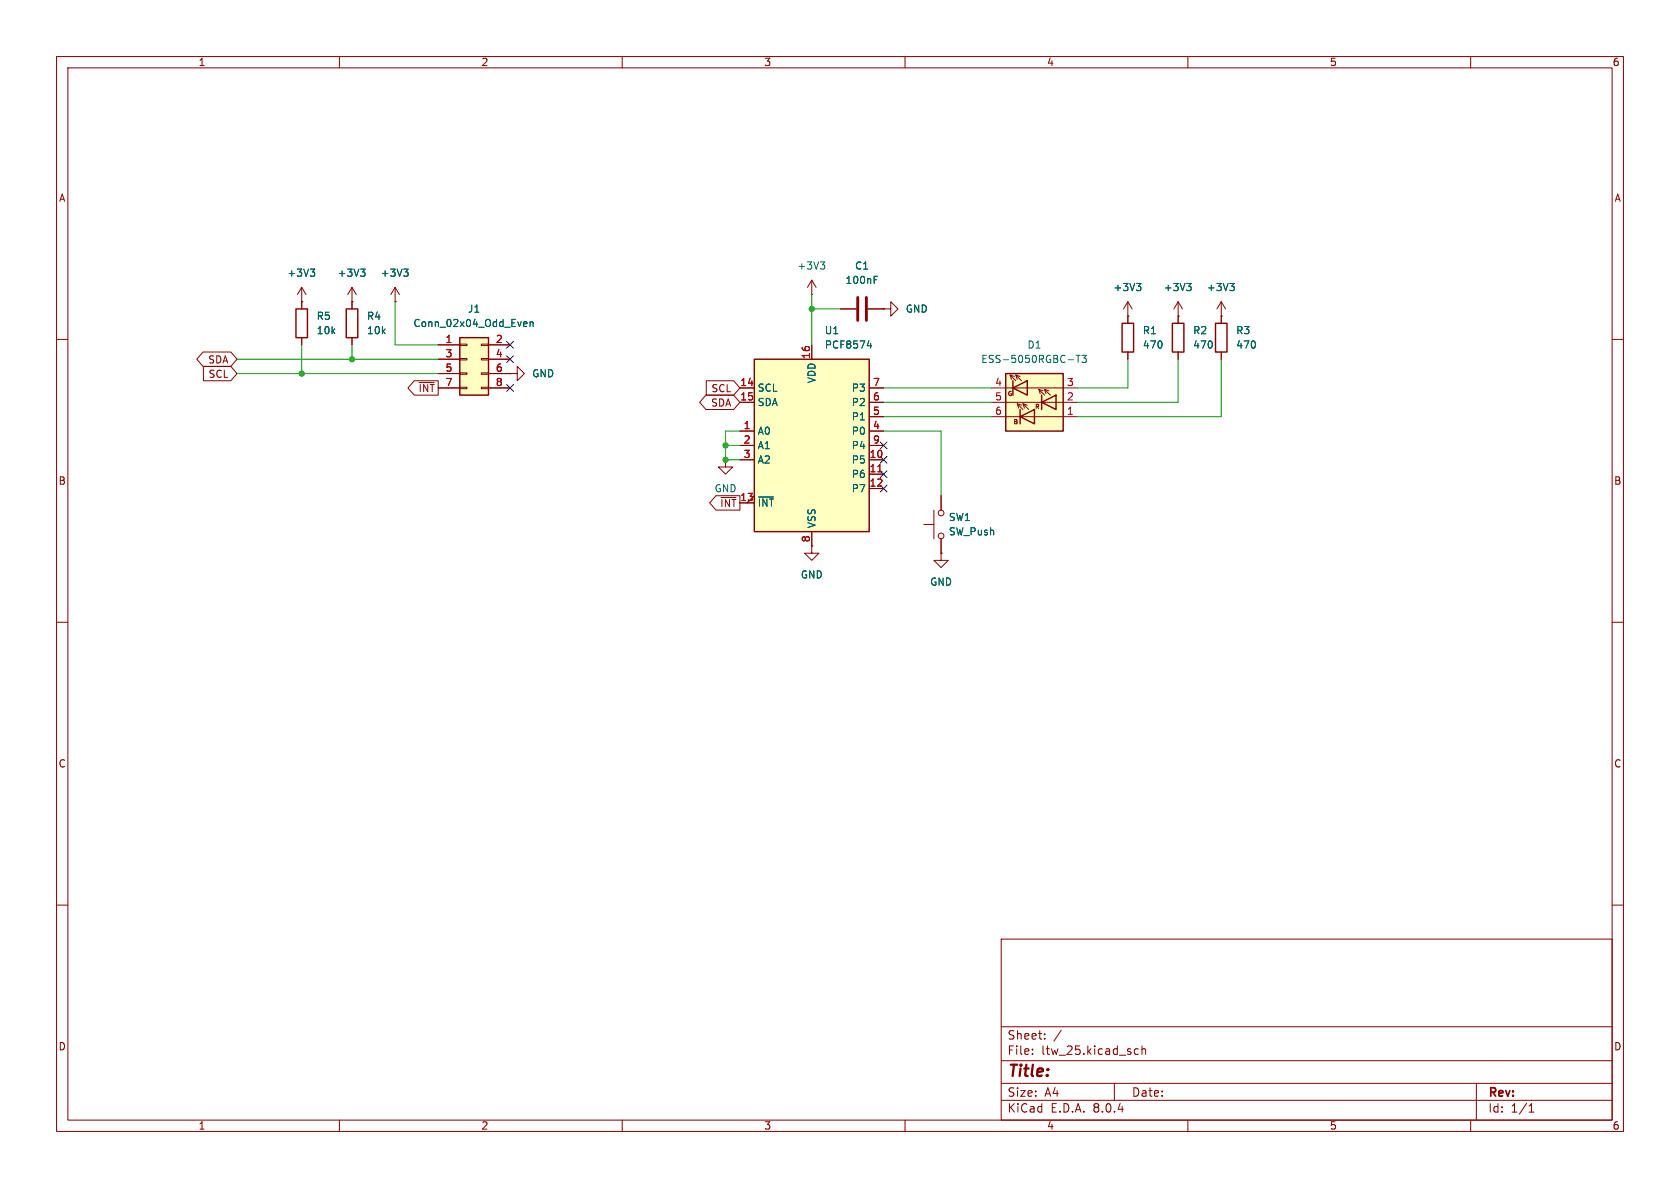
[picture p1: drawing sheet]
<svg xmlns="http://www.w3.org/2000/svg" width="297mm" height="210mm" viewBox="0 0 297 210" stroke-linecap="round" stroke-linejoin="round" font-family="sans-serif">
<g fill="none" stroke="#840000" stroke-width=".18">
<path d="M10 10h277v190h-277zM12 12h273v186h-273zM60 10v2M110 10v2M160 10v2M210 10v2M260 10v2M10 60h2M148.6 54.6h2.8M153.4 54.6h2.8M215.9 55.9v1.3M285 60h2"/>
<path d="M215.9 62.2v1.3M128.3 81.3v1.3h-1.3l1.3 1.2 1.2-1.2h-1.2M128.3 81.3h.1M143.5 96.5v1.3h1.3l-1.3 1.3-1.3-1.3h1.3M143.5 96.5h.1M10 110h2M285 110h2M10 160h2M285 160h2M177 166h108v32h-108zM60 198v2M110 198v2"/>
<path d="M160 198v2M177 194.5h108M177 191.5h108M177 187.5h108M177 181.5h108M182.5 186.3v.1M182.5 185.5v.1M184.7 183.6v.1M184.7 182.8v.1M187.6 182.1l-1.3 2M197 191.5v3M200.5 186.1l.3 .3 .4-.1"/>
<path d="M201.2 185.5l-.4-.1-.3 .3M201.9 185.5l.2-.1 .4 .1v.9M201.9 184.9v1.5M210 198v2M260 198v2M261 191.5v6.5M270.3 196.6h.9M270.3 195.5l.4-.4v1.5"/>
</g>
<path d="M214.9 57.2h2v5h-2z" fill="none" stroke="#840000" stroke-width=".25"/>
<path d="M151.6 52.6v4M153.2 52.6v4" fill="none" stroke="#840000" stroke-width=".51"/>
<path d="M154.5 49.4h.5M154.5 48.8h.7" fill="none" stroke="#006464" stroke-width=".18"/>
<path d="M133.3 63.5h20.4v30.5h-20.4z" fill="#ffffc2"/>
<path d="M198.4 57.2h2v5h-2zM207.3 57.2h2v5h-2zM133.3 63.5h20.4v30.5h-20.4z" fill="none" stroke="#840000" stroke-width=".25"/>
<g fill="none" stroke="#840000" stroke-width=".18">
<path d="M199.4 55.9h.1M199.4 53.3v3.9M199.4 53.3l-.8 1.3M199.4 53.3l.8 1.3M208.3 55.9h.1M208.3 53.3l-.8 1.3M208.3 53.3v3.9M208.3 53.3l.7 1.3M215.9 55.9h.1M215.9 53.3l-.8 1.3M215.9 53.3v2.6M215.9 53.3l.8 1.3"/>
<path d="M130.8 76.2h2.5M130.8 68.6h2.5M130.8 71.1h2.5M130.8 78.7h2.5M143.5 61v2.5M153.7 76.2h2.5M153.7 68.6h2.5M153.7 71.1h2.5M153.7 78.7h2.5M153.7 73.7h2.5M199.4 62.2v1.3M208.3 62.2v1.3"/>
<path d="M130.8 81.3h2.5M130.8 88.9h2.5M133.3 87.6l-1.2 1.3M143.5 94v2.5M153.7 81.3h2.5M153.7 83.8h2.5M153.7 86.4h2.5"/>
</g>
<path d="M155.2 83.4h.7" fill="none" stroke="#a90000" stroke-width=".18"/>
<path d="M200.9 50.1h.8l-.4 .5M201.4 50.6l.3 .2v.3l-.3 .3M209.8 50.1h.8l-.4 .5M210.3 50.6l.3 .2v.3l-.3 .3M217.4 50.1h.8l-.4 .5M218 50.6l.2 .2v.3l-.2 .3M153.3 61.1h.8M153.9 60.7v.8M134.1 87.9h2.6" fill="none" stroke="#006464" stroke-width=".18"/>
<path d="M81.3 59.7h5.1v10.2h-5.1z" fill="#ffffc2"/>
<g fill="none" stroke="#840000" stroke-width=".18">
<path d="M53.3 53.3h.1M53.3 50.8l-.7 1.3M53.3 50.8v3.8M53.3 59.7v1.3M53.3 50.8l.8 1.3M62.2 53.3h.1M62.2 50.8l-.7 1.3M62.2 50.8v3.8M62.2 59.7v1.3M62.2 50.8l.8 1.3M69.8 53.3h.1M69.8 50.8l-.7 1.3"/>
<path d="M69.8 50.8v2.5M69.8 50.8l.8 1.3M143.5 52.1h.1M143.5 49.5l-.8 1.3M143.5 49.5v2.6M143.5 49.5l.8 1.3M77.5 61h3.8M77.5 63.5h3.8M77.5 66h3.8M77.5 68.6h3.8M81.3 68.5h1.2v.2h-1.2zM81.3 65.9h1.2v.3h-1.2z"/>
<path d="M81.3 63.4h1.2v.2h-1.2zM81.3 60.8h1.2v.3h-1.2zM85.1 68.5h1.3v.2h-1.3zM85.1 65.9h1.3v.3h-1.3zM85.1 63.4h1.3v.2h-1.3zM85.1 60.8h1.3v.3h-1.3zM86.4 61h3.8M86.4 63.5h3.8M86.4 66h3.8M86.4 68.6h3.8M90.2 66h1.2v-1.2l1.3 1.2-1.3 1.3v-1.3M90.2 66h.1"/>
<path d="M166.4 97.8v1.3h1.2l-1.2 1.2-1.3-1.2h1.3M166.4 97.8h.1"/>
</g>
<path d="M52.3 54.6h2.1v5.1h-2.1zM61.2 54.6h2v5.1h-2zM81.3 59.7h5.1v10.2h-5.1z" fill="none" stroke="#840000" stroke-width=".25"/>
<path d="M54.9 47.6h.7l-.4 .5M55.4 48.1l.2 .2v.3l-.2 .2M63.7 47.6h.8l-.4 .5M64.3 48.1l.2 .2v.3l-.2 .2M71.4 47.6h.7l-.4 .5M71.9 48.1l.2 .2v.3l-.2 .2M92.7 56.9h.4l.1 .3-.6 .1M93.1 57.7h-.4M93.7 57l.2-.1h.3l.1 .8M93.7 56.9v.8M145 46.3h.8l-.4 .5M145.6 46.8l.2 .2v.3l-.2 .3" fill="none" stroke="#006464" stroke-width=".18"/>
<path d="M177.8 66h10.2v10.2h-10.2z" fill="#ffffc2"/>
<path d="M177.8 66h10.2v10.2h-10.2zM179.1 68.6l2.5-1.3v2.6zM179.1 67.3v2.6M180.3 73.7l2.6-1.3v2.5zM180.3 72.4v2.5M184.1 71.1l2.6-1.2v2.5zM184.1 69.9v2.5" fill="none" stroke="#840000" stroke-width=".25"/>
<g fill="none" stroke="#840000" stroke-width=".18">
<path d="M53.3 53.3h.1M53.3 53.3v1.3M53.3 59.7v1.3M62.2 53.3h.1M62.2 53.3v1.3M62.2 59.7v1.3M69.8 53.3h.1M148.6 54.6h2.8M153.4 54.6h2.8M156.2 54.6h1.3v-1.3l1.2 1.3-1.2 1.3v-1.3M156.2 54.6h.1M199.4 55.9h.1"/>
<path d="M199.4 55.9v1.3M208.3 55.9h.1M208.3 55.9v1.3M215.9 55.9h.1M215.9 55.9v1.3M35.9 62.2h4.9l1.1 1.3-1.1 1.3h-4.9l-1.1-1.3zM36 64.8h4.8l1.1 1.2-1.1 1.3h-4.8zM73.2 67.3h4.3v2.6h-4.3l-1.1-1.3zM74.1 67.6h2.7M77.5 68.6h3.8M77.5 61h3.8M77.5 63.5h3.8"/>
<path d="M77.5 66h3.8M86.4 68.6h3.8M86.4 61h3.8M86.4 63.5h3.8M86.4 66h3.8M90.2 66h.1M124.8 69.8h4.9l1.1 1.3-1.1 1.3h-4.9l-1.1-1.3zM124.9 67.3h4.8l1.1 1.3-1.1 1.3h-4.8zM130.8 71.1h2.5M130.8 68.6h2.5M130.8 76.2h2.5M130.8 78.7h2.5"/>
<path d="M143.5 61v2.5M153.7 73.7h2.5M153.7 71.1h2.5M153.7 68.6h2.5M153.7 76.2h2.5M153.7 78.7h2.5M175.3 73.7h15.2M175.3 71.1h15.2M175.3 68.6h15.2M178.6 66.3l1 1M179.3 66.5l-.7-.2 .2 .8M179.6 66.3l1 1"/>
<path d="M179.8 71.4l1 1M180.3 66.5l-.7-.2 .2 .8M180.6 71.6l-.8-.2 .3 .7M180.8 71.4l1.1 1M181.6 71.6l-.8-.2 .3 .7M183.6 68.8l1.1 1.1M184.4 69.1l-.8-.3 .3 .8M184.7 68.8l1 1.1M185.4 69.1l-.7-.3 .2 .8M199.4 62.2v1.3M208.3 62.2v1.3M215.9 62.2v1.3"/>
<path d="M126.6 87.6h4.2v2.6h-4.2l-1.1-1.3zM127.5 87.9h2.6M130.8 81.3h2.5M130.8 88.9h2.5M133.3 87.6l-1.2 1.3M143.5 96.5h.1M143.5 94v2.5M153.7 81.3h2.5M153.7 83.8h2.5M153.7 86.4h2.5M163.3 92.7h1.8M165.1 90.2v5.1"/>
<path d="M166.4 97.8h.1M166.4 87.6v2.6M166.4 95.3v2.5"/>
<circle cx="166.4" cy="90.7" r=".51"/>
<circle cx="166.4" cy="94.7" r=".51"/>
</g>
<g fill="none" stroke="#006464" stroke-width=".18">
<path d="M54.9 47.6h.7l-.4 .5M55.4 48.1l.2 .2v.3l-.2 .2M63.7 47.6h.8l-.4 .5M64.3 48.1l.2 .2v.3l-.2 .2M71.4 47.6h.7l-.4 .5M71.9 48.1l.2 .2v.3l-.2 .2M92.7 56.9h.4l.1 .3-.6 .1M93.1 57.7h-.4M93.7 57l.2-.1h.3l.1 .8M93.7 56.9v.8M154.5 49.4h.5M154.5 48.8h.7"/>
<path d="M200.9 50.1h.8l-.4 .5M201.4 50.6l.3 .2v.3l-.3 .3M209.8 50.1h.8l-.4 .5M210.3 50.6l.3 .2v.3l-.3 .3M217.4 50.1h.8l-.4 .5M218 50.6l.2 .2v.3l-.2 .3M153.3 61.1h.8M153.9 60.7v.8M188.8 63.6h1M190.2 62.8h.8M190.6 62.8v1.3M191.3 62.8h.7l-.4 .5 .4 .1v.6l-.2 .1-.5-.1"/>
<path d="M134.1 87.9h2.6"/>
</g>
<g fill="none" stroke="#009600" stroke-width=".18">
<path d="M69.8 53.3v7.7h7.7M143.5 54.6h5.1M143.5 52.1v8.9M41.9 66h35.6M41.9 63.5h35.6M53.3 61v5M62.2 61v2.5M128.3 78.7h2.5M130.8 76.2h-2.5v5.1h2.5M156.2 73.7h19.1M156.2 76.2h10.2v11.4M156.2 71.1h19.1"/>
<path d="M156.2 68.6h19.1M199.4 63.5v5.1h-8.9M208.3 63.5v7.6h-17.8M215.9 63.5v10.2h-25.4"/>
</g>
<g fill="none" stroke="#000084" stroke-width=".18">
<path d="M89.6 68l1.2 1.2M89.6 62.9l1.2 1.2M89.6 60.4l1.2 1.2M90.8 68l-1.2 1.2M90.8 62.9l-1.2 1.2M90.8 60.4l-1.2 1.2M155.6 78.1l1.2 1.2M156.8 78.1l-1.2 1.2M155.6 85.8l1.2 1.2M155.6 83.2l1.2 1.2M155.6 80.7l1.2 1.2M156.8 85.8l-1.2 1.2"/>
<path d="M156.8 83.2l-1.2 1.2M156.8 80.7l-1.2 1.2"/>
</g>
<path d="M155.2 83.4h.7" fill="none" stroke="#a90000" stroke-width=".18"/>
<g fill="#009600" stroke="#009600" stroke-width=".18">
<circle cx="143.5" cy="54.6" r=".46"/>
<circle cx="128.3" cy="81.3" r=".46"/>
<circle cx="128.3" cy="78.7" r=".46"/>
<circle cx="62.2" cy="63.5" r=".46"/>
<circle cx="53.3" cy="66" r=".46"/>
</g>
<text font-size="2.8" fill="#840000" x="178" y="190.9">Title:</text>
<g font-size="2.1" fill="#840000">
<text x="178" y="184">Sheet:</text>
<text x="178" y="186.7">File:</text>
<text x="184.1" y="186.7">ltw_25.kicad_sch</text>
<text x="178" y="196.9">KiCad</text>
<text x="178" y="194.1">Size:</text>
<text x="184.7" y="194.1">A4</text>
<text x="185.7" y="196.9">E.D.A.</text>
<text x="193.3" y="196.9">8.0.4</text>
<text x="200" y="194.1">Date:</text>
<text x="263" y="194.3">Rev:</text>
<text x="263" y="196.9">Id:</text>
<text x="267.1" y="196.9">1/1</text>
</g>
<g font-size="1.8" fill="#840000">
<text x="35" y="11.9">1</text>
<text x="85" y="11.9">2</text>
<text x="135" y="11.9">3</text>
<text x="185" y="11.9">4</text>
<text x="235" y="11.9">5</text>
<text x="285" y="11.9">6</text>
<text x="10.3" y="35.9">A</text>
<text x="285.3" y="35.9">A</text>
<text x="36.7" y="64.5">SDA</text>
<text x="36.8" y="67">SCL</text>
<text x="73.9" y="69.5">~{INT}</text>
<text x="125.7" y="69.5">SCL</text>
<text x="125.6" y="72.1">SDA</text>
<text x="10.3" y="85.9">B</text>
<text x="127.2" y="89.9">~{INT}</text>
<text x="285.3" y="85.9">B</text>
<text x="10.3" y="135.9">C</text>
<text x="285.3" y="135.9">C</text>
<text x="10.3" y="185.9">D</text>
<text x="285.3" y="185.9">D</text>
<text x="35" y="199.9">1</text>
<text x="85" y="199.9">2</text>
<text x="135" y="199.9">3</text>
<text x="185" y="199.9">4</text>
<text x="235" y="199.9">5</text>
<text x="285" y="199.9">6</text>
</g>
<g font-size="1.8" fill="#006464">
<text x="140.9" y="47.9">+3V3</text>
<text x="151.1" y="47.9">C1</text>
<text x="50.7" y="49.1">+3V3</text>
<text x="59.6" y="49.1">+3V3</text>
<text x="67.2" y="49.1">+3V3</text>
<text x="149.4" y="50.4">100nF</text>
<text x="196.7" y="51.7">+3V3</text>
<text x="205.6" y="51.7">+3V3</text>
<text x="213.3" y="51.7">+3V3</text>
<text x="55.9" y="56.7">R5</text>
<text x="55.9" y="59.3">10k</text>
<text x="64.8" y="56.7">R4</text>
<text x="64.8" y="59.3">10k</text>
<text x="73" y="58">Conn_02x04_Odd_Even</text>
<text x="82.6" y="55.5">J1</text>
<text x="145.7" y="59.3">U1</text>
<text x="160" y="55.5">GND</text>
<text x="201.9" y="59.3">R1</text>
<text x="210.8" y="59.3">R2</text>
<text x="218.4" y="59.3">R3</text>
<text x="145.7" y="61.8">PCF8574</text>
<text x="173.4" y="64.4">ESS-5050RGBC-T3</text>
<text x="181.5" y="61.8">D1</text>
<text x="201.9" y="61.8">470</text>
<text x="210.8" y="61.8">470</text>
<text x="218.4" y="61.8">470</text>
<text x="94" y="66.9">GND</text>
<text x="133.9" y="69.4">SCL</text>
<text x="133.9" y="72">SDA</text>
<text x="144.4" y="67.8" transform="rotate(-90 144.4 67.8)">VDD</text>
<text x="150.5" y="72">P2</text>
<text x="150.5" y="69.4">P3</text>
<text x="133.9" y="77.1">A0</text>
<text x="150.5" y="77.1">P0</text>
<text x="150.5" y="74.5">P1</text>
<text x="133.9" y="79.6">A1</text>
<text x="133.9" y="82.1">A2</text>
<text x="150.5" y="82.1">P5</text>
<text x="150.5" y="79.6">P4</text>
<text x="126.2" y="87.2">GND</text>
<text x="133.9" y="89.8">~{INT}</text>
<text x="150.5" y="84.7">P6</text>
<text x="150.5" y="87.2">P7</text>
<text x="144.4" y="93.5" transform="rotate(-90 144.4 93.5)">VSS</text>
<text x="167.6" y="92.3">SW1</text>
<text x="167.6" y="94.8">SW_Push</text>
<text x="141.5" y="102.5">GND</text>
<text x="164.3" y="103.7">GND</text>
</g>
<g font-size="1.8" fill="#a90000">
<text x="78.7" y="60.7">1</text>
<text x="78.7" y="63.2">3</text>
<text x="78.7" y="65.8">5</text>
<text x="87.6" y="60.7">2</text>
<text x="87.6" y="63.2">4</text>
<text x="87.6" y="65.8">6</text>
<text x="143.3" y="63.5" transform="rotate(-90 143.3 63.5)">16</text>
<text x="78.7" y="68.3">7</text>
<text x="87.6" y="68.3">8</text>
<text x="130.8" y="68.3">14</text>
<text x="130.8" y="70.9">15</text>
<text x="154.2" y="70.9">6</text>
<text x="154.2" y="68.3">7</text>
<text x="175.8" y="68.3">4</text>
<text x="175.8" y="70.9">5</text>
<text x="188.5" y="70.9">2</text>
<text x="188.5" y="68.3">3</text>
<text x="131.4" y="75.9">1</text>
<text x="154.2" y="75.9">4</text>
<text x="154.2" y="73.4">5</text>
<text x="175.8" y="73.4">6</text>
<text x="188.5" y="73.4">1</text>
<text x="131.4" y="78.5">2</text>
<text x="131.4" y="81">3</text>
<text x="153.6" y="81">10</text>
<text x="153.6" y="83.6">11</text>
<text x="154.2" y="78.5">9</text>
<text x="130.8" y="88.6">13</text>
<text x="153.6" y="86.1">12</text>
<text x="143.3" y="96" transform="rotate(-90 143.3 96)">8</text>
</g>
<g font-size="1.1" fill="#840000">
<text x="178" y="70.2">G</text>
<text x="179" y="75.2">B</text>
<text x="182.9" y="72.5">R</text>
</g>
</svg>
